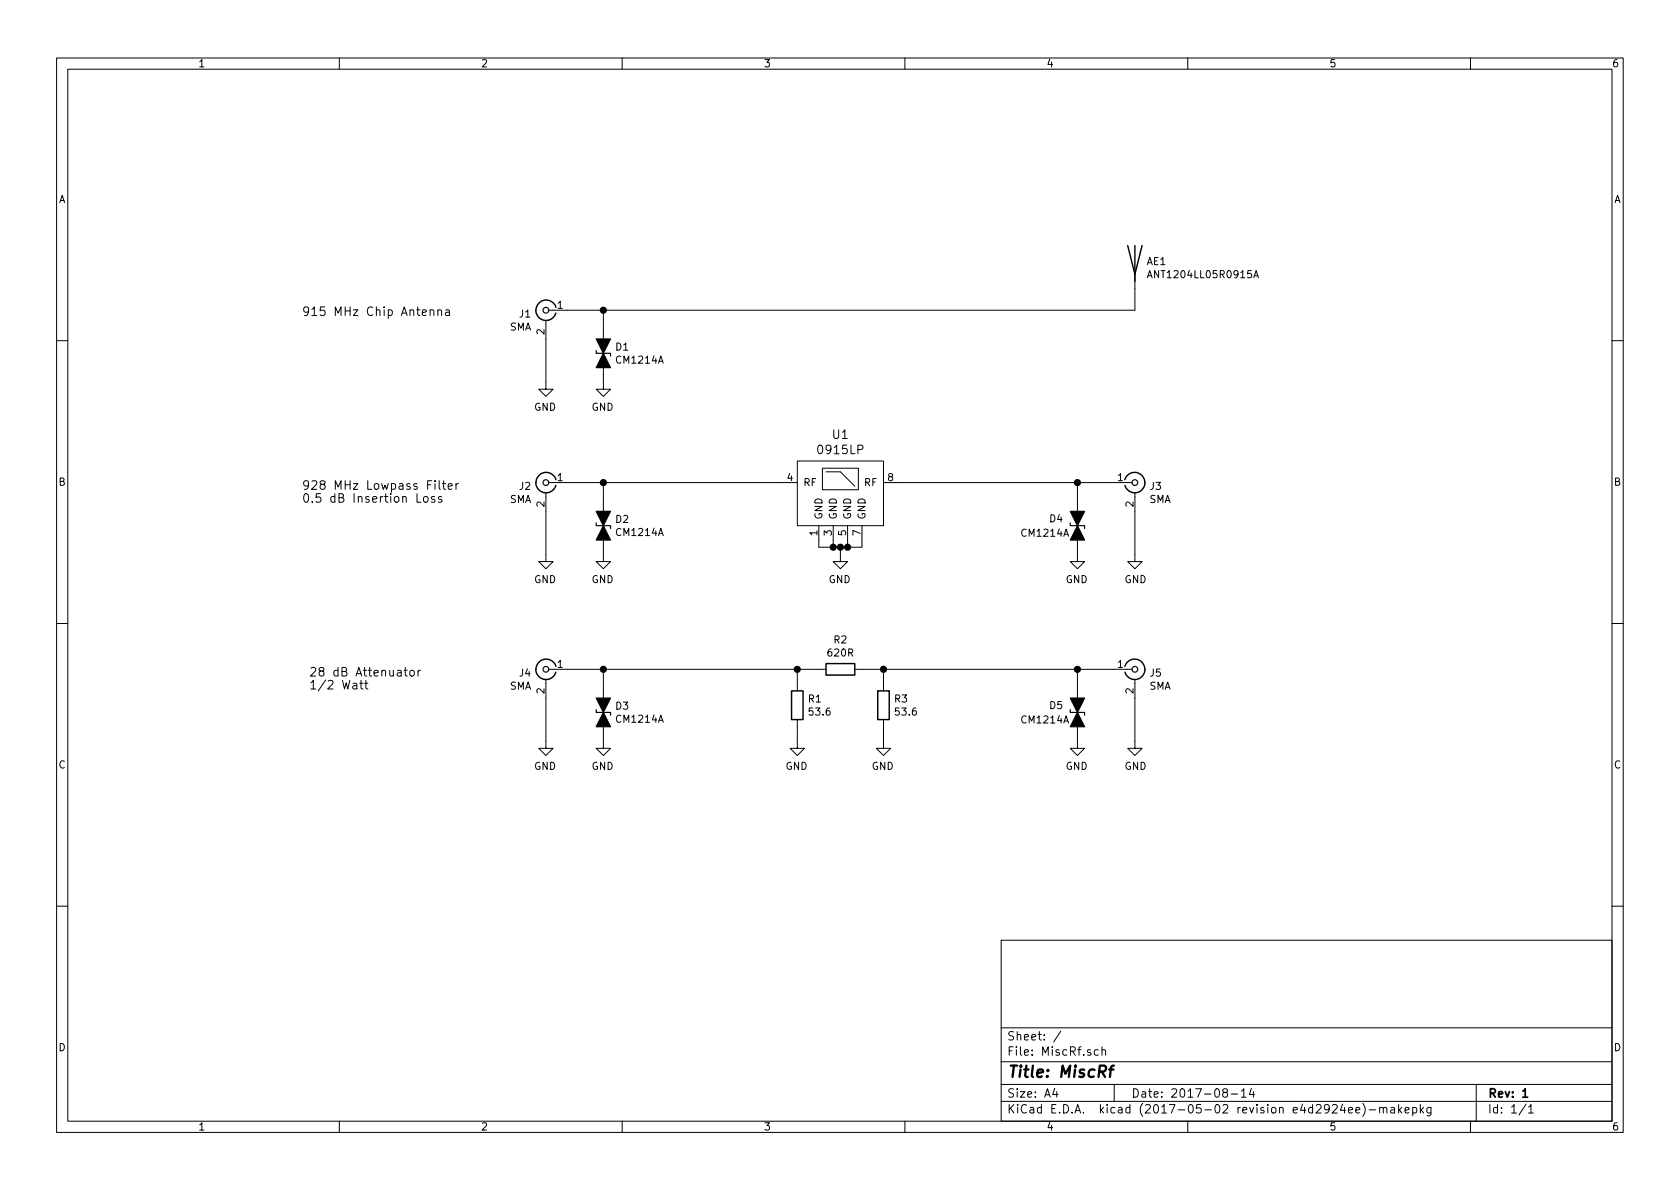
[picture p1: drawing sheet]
EESchema Schematic File Version 2
LIBS:power
LIBS:device
LIBS:transistors
LIBS:conn
LIBS:linear
LIBS:regul
LIBS:74xx
LIBS:cmos4000
LIBS:adc-dac
LIBS:memory
LIBS:xilinx
LIBS:microcontrollers
LIBS:dsp
LIBS:microchip
LIBS:analog_switches
LIBS:motorola
LIBS:texas
LIBS:intel
LIBS:audio
LIBS:interface
LIBS:digital-audio
LIBS:philips
LIBS:display
LIBS:cypress
LIBS:siliconi
LIBS:opto
LIBS:atmel
LIBS:contrib
LIBS:valves
LIBS:FritzLib
LIBS:FritzLib2
EELAYER 26 0
EELAYER END
$Descr A4 11693 8268
encoding utf-8
Sheet 1 1
Title "MiscRf"
Date "2017-08-14"
Rev "1"
Comp ""
Comment1 ""
Comment2 ""
Comment3 ""
Comment4 ""
$EndDescr
$Comp
L CONN_COAXIAL J3
U 1 1
P 7900 3350
F 0 "J3" H 7999 3326 50  0000 L CNN
F 1 "SMA" H 7999 3235 50  0000 L CNN
F 2 "FritzLib:J502" H 7900 3350 50  0001 C CNN
F 3 "" H 7900 3350 50  0001 C CNN
	1    7900 3350
	1    0    0    -1  
$EndComp
$Comp
L CONN_COAXIAL J2
U 1 1
P 3800 3350
F 0 "J2" H 3899 3326 50  0000 L CNN
F 1 "SMA" H 3899 3235 50  0000 L CNN
F 2 "FritzLib:J502" H 3800 3350 50  0001 C CNN
F 3 "" H 3800 3350 50  0001 C CNN
	1    3800 3350
	-1   0    0    -1  
$EndComp
$Comp
L CONN_COAXIAL J1
U 1 1
P 3800 2150
F 0 "J1" H 3899 2126 50  0000 L CNN
F 1 "SMA" H 3899 2035 50  0000 L CNN
F 2 "FritzLib:J502" H 3800 2150 50  0001 C CNN
F 3 "" H 3800 2150 50  0001 C CNN
	1    3800 2150
	-1   0    0    -1  
$EndComp
$Comp
L GND #PWR01
U 1 1
P 3800 2650
F 0 "#PWR01" H 3800 2400 50  0001 C CNN
F 1 "GND" H 3805 2477 50  0000 C CNN
F 2 "" H 3800 2650 50  0001 C CNN
F 3 "" H 3800 2650 50  0001 C CNN
	1    3800 2650
	-1   0    0    -1  
$EndComp
$Comp
L Antenna AE1
U 1 1
P 7900 1800
F 0 "AE1" H 7980 1791 50  0000 L CNN
F 1 "ANT1204LL05R0915A" H 7980 1700 50  0000 L CNN
F 2 "FritzLib:ANT1204" H 7900 1800 50  0001 C CNN
F 3 "" H 7900 1800 50  0001 C CNN
	1    7900 1800
	1    0    0    -1  
$EndComp
$Comp
L GND #PWR02
U 1 1
P 3800 5150
F 0 "#PWR02" H 3800 4900 50  0001 C CNN
F 1 "GND" H 3805 4977 50  0000 C CNN
F 2 "" H 3800 5150 50  0001 C CNN
F 3 "" H 3800 5150 50  0001 C CNN
	1    3800 5150
	-1   0    0    -1  
$EndComp
$Comp
L R R1
U 1 1
P 5550 4900
F 0 "R1" H 5620 4946 50  0000 L CNN
F 1 "53.6" H 5620 4855 50  0000 L CNN
F 2 "Resistors_SMD:R_1210" V 5480 4900 50  0001 C CNN
F 3 "" H 5550 4900 50  0001 C CNN
	1    5550 4900
	1    0    0    -1  
$EndComp
$Comp
L GND #PWR03
U 1 1
P 5550 5150
F 0 "#PWR03" H 5550 4900 50  0001 C CNN
F 1 "GND" H 5555 4977 50  0000 C CNN
F 2 "" H 5550 5150 50  0001 C CNN
F 3 "" H 5550 5150 50  0001 C CNN
	1    5550 5150
	-1   0    0    -1  
$EndComp
Text Notes 2150 4800 0    60   ~ 0
28 dB Attenuator\n1/2 Watt
$Comp
L R R3
U 1 1
P 6150 4900
F 0 "R3" H 6220 4946 50  0000 L CNN
F 1 "53.6" H 6220 4855 50  0000 L CNN
F 2 "Resistors_SMD:R_1210" V 6080 4900 50  0001 C CNN
F 3 "" H 6150 4900 50  0001 C CNN
	1    6150 4900
	1    0    0    -1  
$EndComp
$Comp
L GND #PWR04
U 1 1
P 6150 5150
F 0 "#PWR04" H 6150 4900 50  0001 C CNN
F 1 "GND" H 6155 4977 50  0000 C CNN
F 2 "" H 6150 5150 50  0001 C CNN
F 3 "" H 6150 5150 50  0001 C CNN
	1    6150 5150
	-1   0    0    -1  
$EndComp
$Comp
L R R2
U 1 1
P 5850 4650
F 0 "R2" V 5643 4650 50  0000 C CNN
F 1 "620R" V 5734 4650 50  0000 C CNN
F 2 "Resistors_SMD:R_1210" V 5780 4650 50  0001 C CNN
F 3 "" H 5850 4650 50  0001 C CNN
	1    5850 4650
	0    1    1    0   
$EndComp
$Comp
L GND #PWR05
U 1 1
P 7900 5150
F 0 "#PWR05" H 7900 4900 50  0001 C CNN
F 1 "GND" H 7905 4977 50  0000 C CNN
F 2 "" H 7900 5150 50  0001 C CNN
F 3 "" H 7900 5150 50  0001 C CNN
	1    7900 5150
	1    0    0    -1  
$EndComp
$Comp
L 0915LP U1
U 1 1
P 5800 3350
F 0 "U1" H 5850 3687 60  0000 C CNN
F 1 "0915LP" H 5850 3581 60  0000 C CNN
F 2 "FritzLib:0915LP" H 5800 3700 60  0001 C CNN
F 3 "" H 5800 3700 60  0001 C CNN
	1    5800 3350
	1    0    0    -1  
$EndComp
$Comp
L GND #PWR06
U 1 1
P 5850 3850
F 0 "#PWR06" H 5850 3600 50  0001 C CNN
F 1 "GND" H 5855 3677 50  0000 C CNN
F 2 "" H 5850 3850 50  0001 C CNN
F 3 "" H 5850 3850 50  0001 C CNN
	1    5850 3850
	-1   0    0    -1  
$EndComp
$Comp
L CONN_COAXIAL J4
U 1 1
P 3800 4650
F 0 "J4" H 3899 4626 50  0000 L CNN
F 1 "SMA" H 3899 4535 50  0000 L CNN
F 2 "FritzLib:J502" H 3800 4650 50  0001 C CNN
F 3 "" H 3800 4650 50  0001 C CNN
	1    3800 4650
	-1   0    0    -1  
$EndComp
$Comp
L GND #PWR07
U 1 1
P 3800 3850
F 0 "#PWR07" H 3800 3600 50  0001 C CNN
F 1 "GND" H 3805 3677 50  0000 C CNN
F 2 "" H 3800 3850 50  0001 C CNN
F 3 "" H 3800 3850 50  0001 C CNN
	1    3800 3850
	-1   0    0    -1  
$EndComp
$Comp
L CONN_COAXIAL J5
U 1 1
P 7900 4650
F 0 "J5" H 7999 4626 50  0000 L CNN
F 1 "SMA" H 7999 4535 50  0000 L CNN
F 2 "FritzLib:J502" H 7900 4650 50  0001 C CNN
F 3 "" H 7900 4650 50  0001 C CNN
	1    7900 4650
	1    0    0    -1  
$EndComp
$Comp
L GND #PWR08
U 1 1
P 7900 3850
F 0 "#PWR08" H 7900 3600 50  0001 C CNN
F 1 "GND" H 7905 3677 50  0000 C CNN
F 2 "" H 7900 3850 50  0001 C CNN
F 3 "" H 7900 3850 50  0001 C CNN
	1    7900 3850
	1    0    0    -1  
$EndComp
Text Notes 2100 3500 0    60   ~ 0
928 MHz Lowpass Filter\n0.5 dB Insertion Loss
Text Notes 2100 2200 0    60   ~ 0
915 MHz Chip Antenna
Wire Wire Line
	3800 2350 3800 2650
Wire Wire Line
	7900 2150 7900 2000
Wire Wire Line
	3800 4850 3800 5150
Wire Wire Line
	3950 4650 5700 4650
Wire Wire Line
	5550 4650 5550 4750
Wire Wire Line
	5550 5150 5550 5050
Wire Wire Line
	6150 4650 6150 4750
Wire Wire Line
	6150 5150 6150 5050
Wire Wire Line
	6000 4650 7750 4650
Connection ~ 5550 4650
Wire Wire Line
	7900 4850 7900 5150
Connection ~ 6150 4650
Wire Wire Line
	3950 2150 7900 2150
Wire Wire Line
	5700 3750 5700 3800
Wire Wire Line
	5700 3800 6000 3800
Wire Wire Line
	5850 3800 5850 3850
Wire Wire Line
	5800 3750 5800 3800
Connection ~ 5800 3800
Wire Wire Line
	5900 3800 5900 3750
Connection ~ 5850 3800
Wire Wire Line
	6000 3800 6000 3750
Connection ~ 5900 3800
Wire Wire Line
	3800 3550 3800 3850
Wire Wire Line
	3950 3350 5450 3350
Wire Wire Line
	7900 3550 7900 3850
Wire Wire Line
	6250 3350 7750 3350
$Comp
L D_TVS_ALT D4
U 1 1
P 7500 3650
F 0 "D4" V 7450 3450 50  0000 L CNN
F 1 "CM1214A" V 7550 3250 50  0000 L CNN
F 2 "TO_SOT_Packages_SMD:SOT-23" H 7500 3650 50  0001 C CNN
F 3 "" H 7500 3650 50  0001 C CNN
	1    7500 3650
	0    1    1    0   
$EndComp
$Comp
L GND #PWR09
U 1 1
P 7500 3850
F 0 "#PWR09" H 7500 3600 50  0001 C CNN
F 1 "GND" H 7505 3677 50  0000 C CNN
F 2 "" H 7500 3850 50  0001 C CNN
F 3 "" H 7500 3850 50  0001 C CNN
	1    7500 3850
	-1   0    0    -1  
$EndComp
Wire Wire Line
	7500 3800 7500 3850
Wire Wire Line
	7500 3500 7500 3350
Connection ~ 7500 3350
$Comp
L D_TVS_ALT D5
U 1 1
P 7500 4950
F 0 "D5" V 7450 4750 50  0000 L CNN
F 1 "CM1214A" V 7550 4550 50  0000 L CNN
F 2 "TO_SOT_Packages_SMD:SOT-23" H 7500 4950 50  0001 C CNN
F 3 "" H 7500 4950 50  0001 C CNN
	1    7500 4950
	0    1    1    0   
$EndComp
$Comp
L GND #PWR010
U 1 1
P 7500 5150
F 0 "#PWR010" H 7500 4900 50  0001 C CNN
F 1 "GND" H 7505 4977 50  0000 C CNN
F 2 "" H 7500 5150 50  0001 C CNN
F 3 "" H 7500 5150 50  0001 C CNN
	1    7500 5150
	-1   0    0    -1  
$EndComp
Wire Wire Line
	7500 5100 7500 5150
Wire Wire Line
	7500 4800 7500 4650
Connection ~ 7500 4650
$Comp
L D_TVS_ALT D3
U 1 1
P 4200 4950
F 0 "D3" V 4154 5029 50  0000 L CNN
F 1 "CM1214A" V 4245 5029 50  0000 L CNN
F 2 "TO_SOT_Packages_SMD:SOT-23" H 4200 4950 50  0001 C CNN
F 3 "" H 4200 4950 50  0001 C CNN
	1    4200 4950
	0    1    1    0   
$EndComp
$Comp
L GND #PWR011
U 1 1
P 4200 5150
F 0 "#PWR011" H 4200 4900 50  0001 C CNN
F 1 "GND" H 4205 4977 50  0000 C CNN
F 2 "" H 4200 5150 50  0001 C CNN
F 3 "" H 4200 5150 50  0001 C CNN
	1    4200 5150
	-1   0    0    -1  
$EndComp
Wire Wire Line
	4200 5100 4200 5150
Wire Wire Line
	4200 4800 4200 4650
Connection ~ 4200 4650
$Comp
L D_TVS_ALT D2
U 1 1
P 4200 3650
F 0 "D2" V 4154 3729 50  0000 L CNN
F 1 "CM1214A" V 4245 3729 50  0000 L CNN
F 2 "TO_SOT_Packages_SMD:SOT-23" H 4200 3650 50  0001 C CNN
F 3 "" H 4200 3650 50  0001 C CNN
	1    4200 3650
	0    1    1    0   
$EndComp
$Comp
L GND #PWR012
U 1 1
P 4200 3850
F 0 "#PWR012" H 4200 3600 50  0001 C CNN
F 1 "GND" H 4205 3677 50  0000 C CNN
F 2 "" H 4200 3850 50  0001 C CNN
F 3 "" H 4200 3850 50  0001 C CNN
	1    4200 3850
	-1   0    0    -1  
$EndComp
Wire Wire Line
	4200 3800 4200 3850
Wire Wire Line
	4200 3500 4200 3350
Connection ~ 4200 3350
$Comp
L D_TVS_ALT D1
U 1 1
P 4200 2450
F 0 "D1" V 4154 2529 50  0000 L CNN
F 1 "CM1214A" V 4245 2529 50  0000 L CNN
F 2 "TO_SOT_Packages_SMD:SOT-23" H 4200 2450 50  0001 C CNN
F 3 "" H 4200 2450 50  0001 C CNN
	1    4200 2450
	0    1    1    0   
$EndComp
$Comp
L GND #PWR013
U 1 1
P 4200 2650
F 0 "#PWR013" H 4200 2400 50  0001 C CNN
F 1 "GND" H 4205 2477 50  0000 C CNN
F 2 "" H 4200 2650 50  0001 C CNN
F 3 "" H 4200 2650 50  0001 C CNN
	1    4200 2650
	-1   0    0    -1  
$EndComp
Wire Wire Line
	4200 2600 4200 2650
Wire Wire Line
	4200 2300 4200 2150
Connection ~ 4200 2150
$EndSCHEMATC
